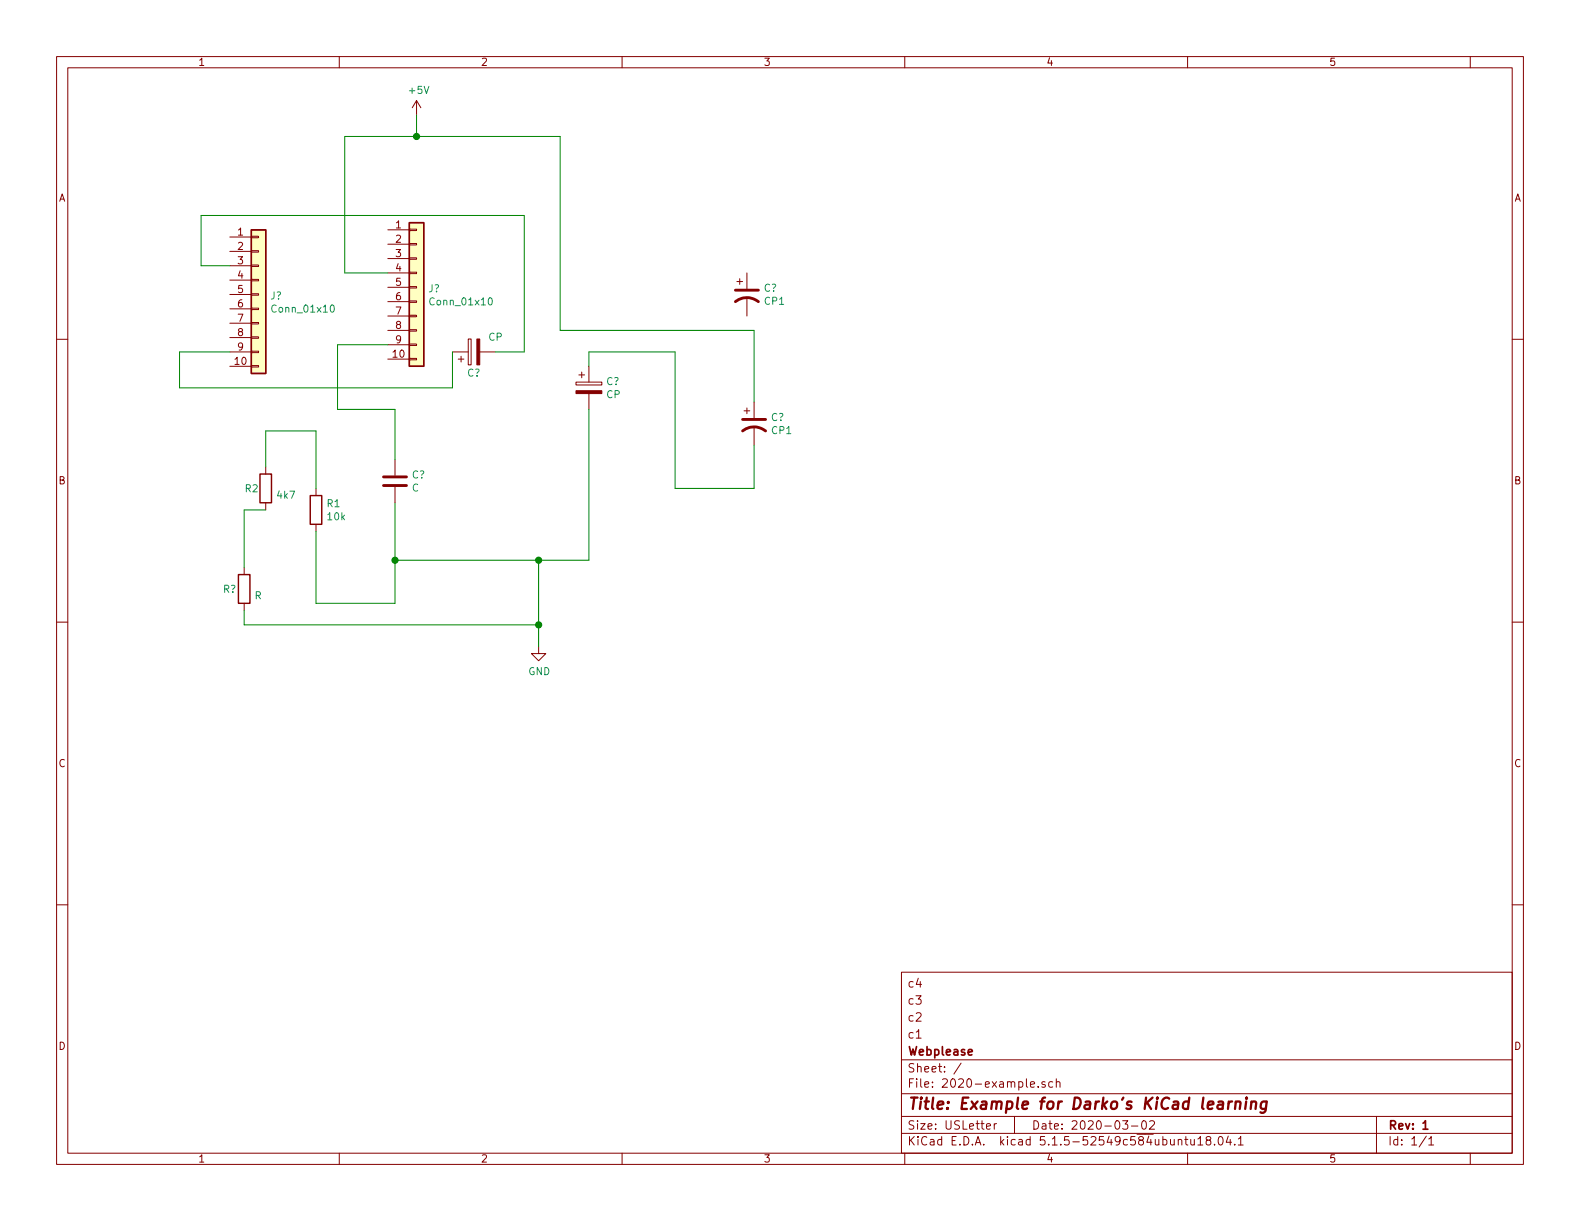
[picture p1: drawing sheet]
EESchema Schematic File Version 4
EELAYER 30 0
EELAYER END
$Descr USLetter 11000 8500
encoding utf-8
Sheet 1 1
Title "Example for Darko's KiCad learning"
Date "2020-03-02"
Rev "1"
Comp "Webplease"
Comment1 "c1"
Comment2 "c2"
Comment3 "c3"
Comment4 "c4"
$EndDescr
$Comp
L Connector_Generic:Conn_01x10 J?
U 1 1
P 1800 2050
F 0 "J?" H 1880 2042 50  0000 L CNN
F 1 "Conn_01x10" H 1880 1951 50  0000 L CNN
F 2 "" H 1800 2050 50  0001 C CNN
F 3 "~" H 1800 2050 50  0001 C CNN
	1    1800 2050
	1    0    0    -1  
$EndComp
$Comp
L Connector_Generic:Conn_01x10 J?
U 1 1
P 2900 2000
F 0 "J?" H 2980 1992 50  0000 L CNN
F 1 "Conn_01x10" H 2980 1901 50  0000 L CNN
F 2 "" H 2900 2000 50  0001 C CNN
F 3 "~" H 2900 2000 50  0001 C CNN
	1    2900 2000
	1    0    0    -1  
$EndComp
$Comp
L Device:R R1
U 1 1
P 2200 3550
F 0 "R1" H 2270 3596 50  0000 L CNN
F 1 "10k" H 2270 3505 50  0000 L CNN
F 2 "" V 2130 3550 50  0001 C CNN
F 3 "~" H 2200 3550 50  0001 C CNN
	1    2200 3550
	1    0    0    -1  
$EndComp
$Comp
L Device:C C?
U 1 1
P 2750 3350
F 0 "C?" H 2865 3396 50  0000 L CNN
F 1 "C" H 2865 3305 50  0000 L CNN
F 2 "" H 2788 3200 50  0001 C CNN
F 3 "~" H 2750 3350 50  0001 C CNN
	1    2750 3350
	1    0    0    -1  
$EndComp
$Comp
L Device:CP C?
U 1 1
P 3300 2450
F 0 "C?" V 3150 2450 50  0000 C CNN
F 1 "CP" V 3400 2300 50  0000 C CNN
F 2 "" H 3338 2300 50  0001 C CNN
F 3 "~" H 3300 2450 50  0001 C CNN
	1    3300 2450
	0    -1   -1   0   
$EndComp
$Comp
L Device:CP1 C?
U 1 1
P 5250 2950
F 0 "C?" H 5365 2996 50  0000 L CNN
F 1 "CP1" H 5365 2905 50  0000 L CNN
F 2 "" H 5250 2950 50  0001 C CNN
F 3 "~" H 5250 2950 50  0001 C CNN
	1    5250 2950
	1    0    0    -1  
$EndComp
$Comp
L Device:CP1 C?
U 1 1
P 5200 2050
F 0 "C?" H 5315 2096 50  0000 L CNN
F 1 "CP1" H 5315 2005 50  0000 L CNN
F 2 "" H 5200 2050 50  0001 C CNN
F 3 "~" H 5200 2050 50  0001 C CNN
	1    5200 2050
	1    0    0    -1  
$EndComp
$Comp
L Device:CP C?
U 1 1
P 4100 2700
F 0 "C?" H 4218 2746 50  0000 L CNN
F 1 "CP" H 4218 2655 50  0000 L CNN
F 2 "" H 4138 2550 50  0001 C CNN
F 3 "~" H 4100 2700 50  0001 C CNN
	1    4100 2700
	1    0    0    -1  
$EndComp
$Comp
L Device:R R2
U 1 1
P 1850 3400
F 0 "R2" H 1700 3400 50  0000 L CNN
F 1 "4k7" H 1920 3355 50  0000 L CNN
F 2 "" V 1780 3400 50  0001 C CNN
F 3 "~" H 1850 3400 50  0001 C CNN
	1    1850 3400
	1    0    0    -1  
$EndComp
$Comp
L Device:R R?
U 1 1
P 1700 4100
F 0 "R?" H 1550 4100 50  0000 L CNN
F 1 "R" H 1770 4055 50  0000 L CNN
F 2 "" V 1630 4100 50  0001 C CNN
F 3 "~" H 1700 4100 50  0001 C CNN
	1    1700 4100
	1    0    0    -1  
$EndComp
Wire Wire Line
	1700 3950 1700 3550
Wire Wire Line
	1700 3550 1850 3550
Wire Wire Line
	2200 3700 2200 4200
Wire Wire Line
	2200 4200 2750 4200
Wire Wire Line
	2750 4200 2750 3900
Wire Wire Line
	1850 3250 1850 3000
Wire Wire Line
	1850 3000 2200 3000
Wire Wire Line
	2200 3000 2200 3400
Wire Wire Line
	2750 3200 2750 2850
Wire Wire Line
	2750 2850 2350 2850
Wire Wire Line
	2350 2850 2350 2400
Wire Wire Line
	2350 2400 2700 2400
Wire Wire Line
	3150 2450 3150 2700
Wire Wire Line
	3150 2700 1250 2700
Wire Wire Line
	1250 2700 1250 2450
Wire Wire Line
	1250 2450 1600 2450
Wire Wire Line
	4100 2850 4100 3900
Wire Wire Line
	4100 3900 3750 3900
Connection ~ 2750 3900
Wire Wire Line
	5250 2800 5250 2300
Wire Wire Line
	5250 2300 3900 2300
Wire Wire Line
	2400 1900 2700 1900
Wire Wire Line
	2750 3500 2750 3900
Wire Wire Line
	5250 3100 5250 3400
Wire Wire Line
	5250 3400 4700 3400
Wire Wire Line
	4700 3400 4700 2450
Wire Wire Line
	4700 2450 4100 2450
Wire Wire Line
	4100 2450 4100 2550
Wire Wire Line
	3450 2450 3650 2450
Wire Wire Line
	3650 2450 3650 1500
Wire Wire Line
	3650 1500 1400 1500
Wire Wire Line
	1400 1500 1400 1850
Wire Wire Line
	1400 1850 1600 1850
Wire Wire Line
	2400 950  2400 1900
Wire Wire Line
	3900 2300 3900 950 
Wire Wire Line
	3900 950  2900 950 
$Comp
L power:GND #PWR?
U 1 1
P 3750 4500
F 0 "#PWR?" H 3750 4250 50  0001 C CNN
F 1 "GND" H 3755 4327 50  0000 C CNN
F 2 "" H 3750 4500 50  0001 C CNN
F 3 "" H 3750 4500 50  0001 C CNN
	1    3750 4500
	1    0    0    -1  
$EndComp
Wire Wire Line
	3750 4500 3750 4350
Connection ~ 3750 3900
Wire Wire Line
	3750 3900 2750 3900
Wire Wire Line
	1700 4250 1700 4350
Wire Wire Line
	1700 4350 3750 4350
Connection ~ 3750 4350
Wire Wire Line
	3750 4350 3750 3900
$Comp
L power:+5V #PWR?
U 1 1
P 2900 800
F 0 "#PWR?" H 2900 650 50  0001 C CNN
F 1 "+5V" H 2915 973 50  0000 C CNN
F 2 "" H 2900 800 50  0001 C CNN
F 3 "" H 2900 800 50  0001 C CNN
	1    2900 800 
	1    0    0    -1  
$EndComp
Wire Wire Line
	2900 800  2900 950 
Connection ~ 2900 950 
Wire Wire Line
	2900 950  2400 950 
$EndSCHEMATC
